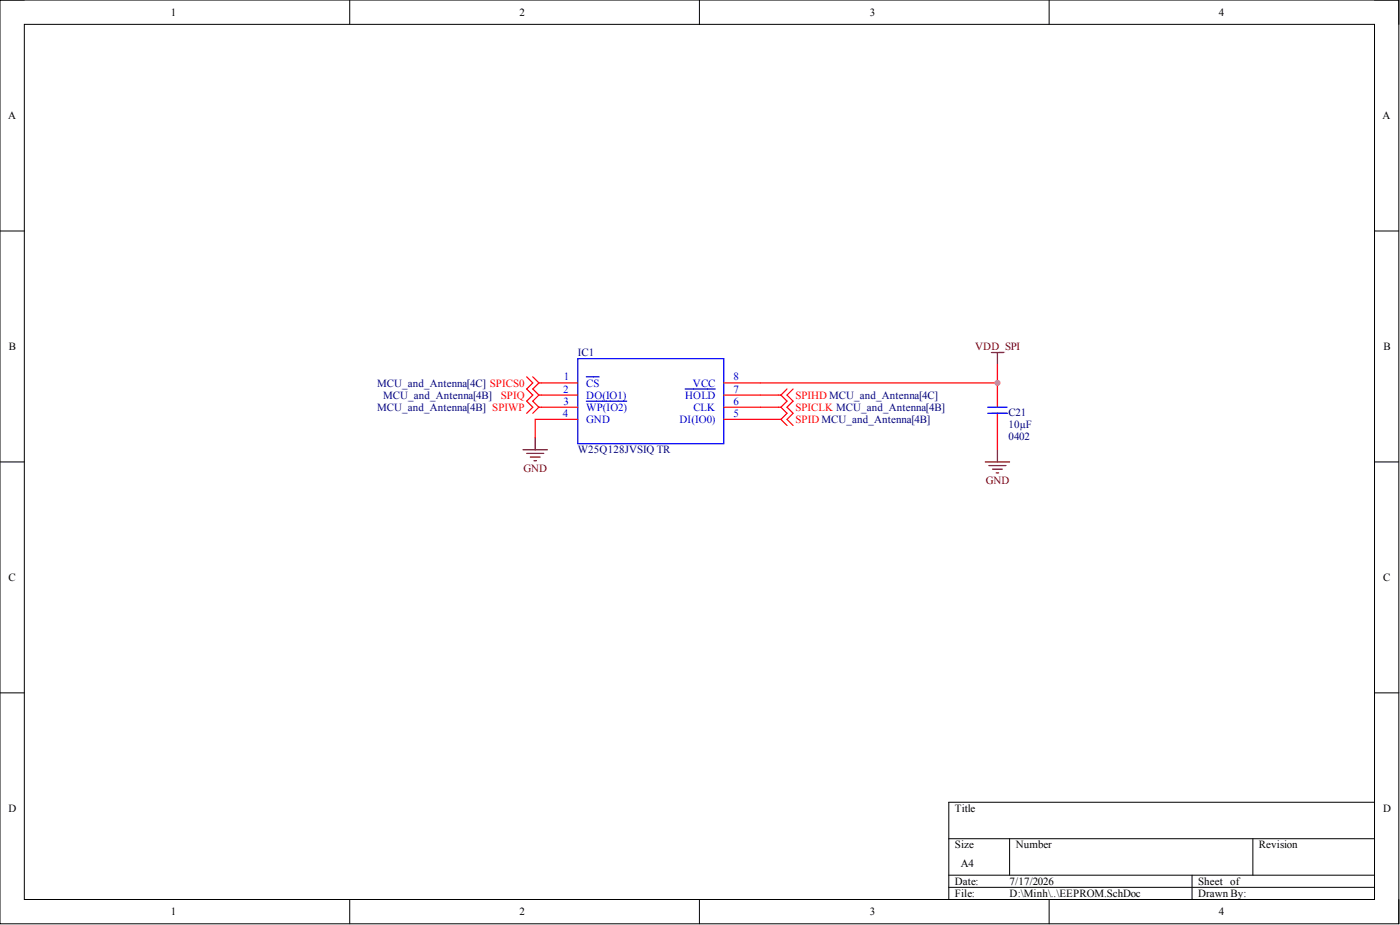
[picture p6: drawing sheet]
<svg xmlns="http://www.w3.org/2000/svg" width="292mm" height="193mm" viewBox="0 0 292 193" stroke-linecap="round" stroke-linejoin="round" font-family="sans-serif">
<g fill="none" stroke="#000" stroke-width=".21">
<path d="M0 0h291.9v192.7h-291.9zM0 0h5.1M5.1 5.1h281.7v182.5h-281.7zM73 0v5.1M145.9 0v5.1M218.9 0v5.1M286.8 0h5.1v5.1M0 48.2h5.1M286.8 48.2h5.1M0 96.4h5.1M286.8 96.4h5.1M0 144.5h5.1"/>
<path d="M286.8 144.5h5.1M198 175h88.8M210.6 175v7.6M261.4 175v7.6M286.8 167.4h-88.8v20.2M73 187.6v5.1M145.9 187.6v5.1M198 182.6h88.8M198 185.1h88.8M218.9 187.6v5.1M248.7 182.6v5M291.9 187.6v5.1"/>
</g>
<path d="M120.6 74.8h30.4v17.8h-30.4zM122.3 78.6h2.7M122.3 83.7h8.5M143 81.2h6.2M206.1 86.2h4M206.1 85h4" fill="none" stroke="#00f" stroke-width=".25"/>
<g fill="none" stroke="#f00" stroke-width=".25">
<path d="M109.9 78.6l1.3 1.3-1.3 1.3 1.3 1.2-1.3 1.3 1.3 1.3-1.3 1.2M111.2 78.6l1.2 1.3M112.4 79.9h8.2M112.4 79.9l-1.2 1.3 1.2 1.2M208.1 76.1v3.8h-57.1M112.4 82.4h8.2M112.4 85h8.2M112.4 82.4l-1.2 1.3 1.2 1.3M112.4 85l-1.2 1.2M120.6 87.5h-8.9v3.8M151 82.4h7.6M151 85h7.6"/>
<path d="M151 87.5h7.6M162.4 82.4h.5M162.4 85h.5M162.4 87.5h.5M162.9 82.4l1.3 1.3-1.3 1.3M162.9 85l1.3 1.2-1.3 1.3M162.9 87.5l1.3 1.3M164.2 81.2l-1.3 1.2M165.5 81.2l-1.3 1.2 1.3 1.3-1.3 1.3 1.3 1.2-1.3 1.3 1.3 1.3M208.1 82.4v2.6M208.1 86.2v2.6"/>
</g>
<path d="M206.8 73.5h2.6M208.1 73.5v2.6M109.1 93.8h5.1M109.9 94.6h3.5M110.7 95.4h2M111.4 96.1h.5M111.7 91.3v2.5M205.6 96.4h5M206.3 97.1h3.6M207.1 97.9h2M207.9 98.6h.5M208.1 93.8v2.6" fill="none" stroke="#800000" stroke-width=".25"/>
<circle cx="208.1" cy="79.9" r=".51" fill="#f0f"/>
<circle cx="208.1" cy="79.9" r=".51" fill="none" stroke="#f0f" stroke-width=".21"/>
<path d="M208.1 79.9v2.5" fill="none" stroke="#f00" stroke-width=".25"/>
<circle cx="208.1" cy="79.9" r=".51" fill="#f0f"/>
<circle cx="208.1" cy="79.9" r=".51" fill="none" stroke="#f0f" stroke-width=".21"/>
<path d="M158.6 82.4h3.8M158.6 85h3.8M158.6 87.5h3.8M208.1 88.8v5" fill="none" stroke="#f00" stroke-width=".25"/>
<g font-size="2.3">
<text x="35.6" y="3.3">1</text>
<text x="108.4" y="3.3">2</text>
<text x="181.5" y="3.3">3</text>
<text x="254.3" y="3.3">4</text>
<text x="1.7" y="24.9">A</text>
<text x="288.5" y="24.9">A</text>
<text x="1.9" y="73">B</text>
<text x="288.6" y="73">B</text>
<text x="1.8" y="121.2">C</text>
<text x="288.6" y="121.2">C</text>
<text x="1.8" y="169.4">D</text>
<text x="199.2" y="169.4">Title</text>
<text x="288.6" y="169.4">D</text>
<text x="199.2" y="177">Size</text>
<text x="211.9" y="177">Number</text>
<text x="262.7" y="177">Revision</text>
<text x="199.2" y="184.6">Date:</text>
<text x="200.5" y="180.8">A4</text>
<text x="210.6" y="184.6">7/17/2026</text>
<text x="250" y="184.6">Sheet of</text>
<text x="35.6" y="190.9">1</text>
<text x="108.4" y="190.9">2</text>
<text x="181.5" y="190.9">3</text>
<text x="199.2" y="187.1">File:</text>
<text x="210.6" y="187.1">D:\Minh\..\EEPROM.SchDoc</text>
<text x="250" y="187.1">Drawn By:</text>
<text x="254.3" y="190.9">4</text>
</g>
<g font-size="2.3" fill="#000080">
<text x="120.6" y="74.3">IC1</text>
<text x="78.7" y="80.6">MCU_and_Antenna[4C] SPICS0</text>
<text x="79.9" y="83.2">MCU_and_Antenna[4B]</text>
<text x="78.7" y="85.7">MCU_and_Antenna[4B] SPIWP</text>
<text x="210.4" y="89.3">10µF</text>
<text x="210.4" y="86.7">C21</text>
<text x="120.6" y="94.6">W25Q128JVSIQ TR</text>
<text x="210.4" y="91.8">0402</text>
</g>
<g font-size="2.3" fill="#800000">
<text x="203.5" y="73">VDD_SPI</text>
<text x="109.2" y="98.4">GND</text>
<text x="205.7" y="100.9">GND</text>
</g>
<g font-size="2.3" fill="#f00">
<text x="104.5" y="83.2">SPIQ</text>
<text x="166" y="83.2">SPIHD MCU_and_Antenna[4C]</text>
<text x="166" y="85.7">SPICLK MCU_and_Antenna[4B]</text>
<text x="166" y="88.3">SPID MCU_and_Antenna[4B]</text>
</g>
<g font-size="2.3" fill="#00f">
<text x="117.5" y="81.9">2</text>
<text x="117.7" y="79.4">1</text>
<text x="122.3" y="80.6">CS</text>
<text x="122.3" y="83.2">DO(IO1)</text>
<text x="143" y="83.2">HOLD</text>
<text x="144.6" y="80.6">VCC</text>
<text x="153" y="81.9">7</text>
<text x="153" y="79.4">8</text>
<text x="117.4" y="87">4</text>
<text x="117.6" y="84.4">3</text>
<text x="122.3" y="85.7">WP(IO2)</text>
<text x="122.3" y="88.3">GND</text>
<text x="141.8" y="88.3">DI(IO0)</text>
<text x="144.7" y="85.7">CLK</text>
<text x="153" y="87">5</text>
<text x="153" y="84.4">6</text>
</g>
</svg>
